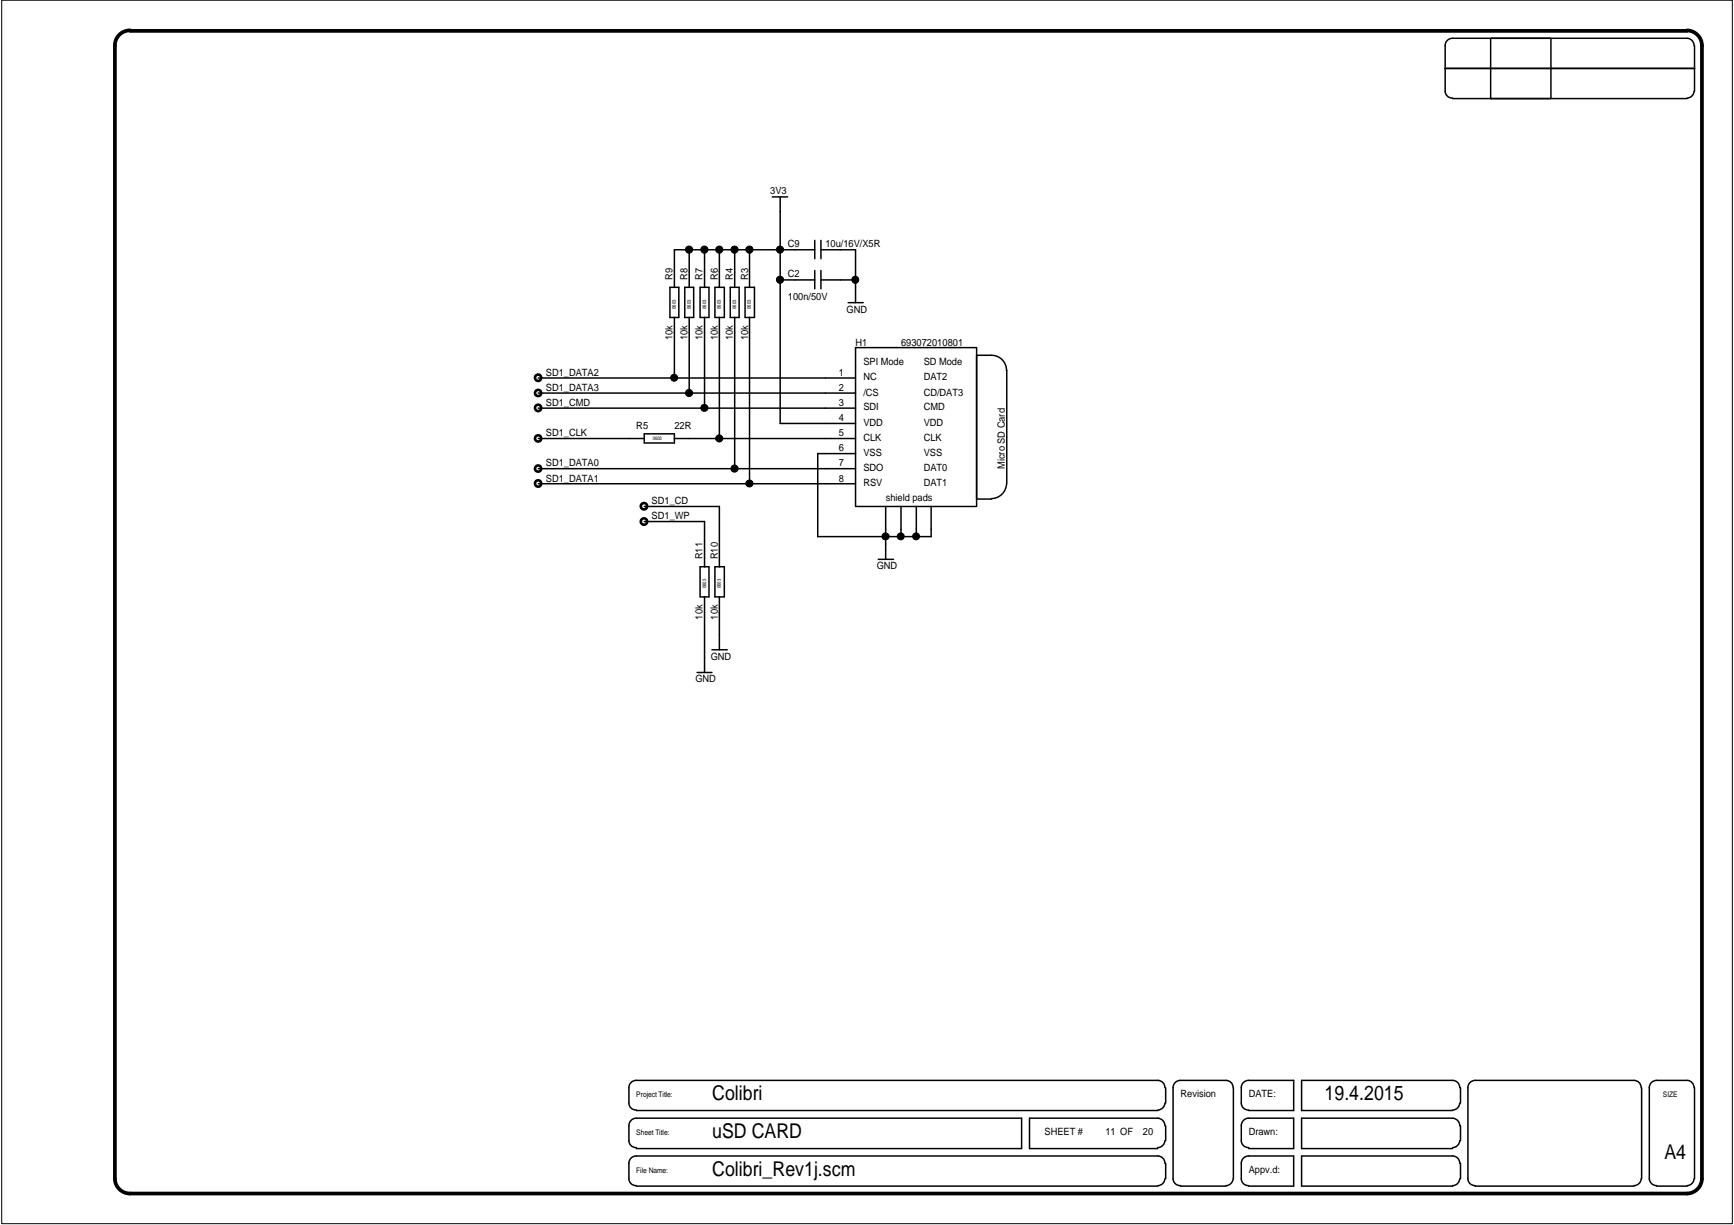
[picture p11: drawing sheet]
<svg xmlns="http://www.w3.org/2000/svg" width="297mm" height="210mm" viewBox="0 0 297 210" stroke-linecap="round" stroke-linejoin="round" font-family="sans-serif">
<g fill="none" stroke="#000" stroke-width=".45">
<circle cx="92.2" cy="64.7" r=".54"/>
<circle cx="92.2" cy="69.9" r=".54"/>
<circle cx="92.2" cy="75.1" r=".53"/>
<circle cx="92.2" cy="67.3" r=".53"/>
<circle cx="92.2" cy="82.8" r=".54"/>
<circle cx="92.2" cy="80.3" r=".53"/>
<circle cx="110.3" cy="89.4" r=".55"/>
<circle cx="110.3" cy="86.7" r=".55"/>
</g>
<g fill="none" stroke="#000" stroke-width=".26">
<path d="M247.6 11.7h42.7M248.8 16.9h40.2M255.4 6.6h10.3v10.3h-10.3zM290.2 7.8a1.22 1.22 0 0 0-1.2-1.2h-40.2a1.23 1.23 0 0 0-1.2 1.2v7.8a1.2 1.2 0 0 0 1.2 1.2M290.2 15.6a1.22 1.22 0 0 1-1.2 1.2M290.3 7.8v7.8M132.3 33.7h2.6M133.6 33.7v38.9h13M114.8 49.2h1.5v5.2h-1.5zM115.5 54.4v10.4M117.3 49.2h1.5v5.2h-1.5zM118.1 42.8v6.4"/>
<path d="M118.1 54.4v13M119.9 49.2h1.6v5.2h-1.6zM120.7 42.8v6.4M120.7 54.4v15.5M122.5 49.2h1.6v5.2h-1.6zM123.2 42.8v6.4M123.2 54.4v20.7M125.1 49.2h1.5v5.2h-1.5zM125.9 42.8v6.4M125.9 54.4v25.9M127.6 49.2h1.6v5.2h-1.6zM128.4 42.8v6.4"/>
<path d="M128.4 54.4v28.5M133.6 48h6M139.6 42.8h-24.1v6.4M139.6 41.2v3.1M139.6 46.4v3.1M140.6 42.8h6v9.1M140.6 48h6M140.6 41.2v3.1M140.6 46.4v3.1M145.3 51.9h2.6M146.6 59.6h20.7v27.2h-20.7zM92.2 75.1h18.2"/>
<path d="M92.2 69.9h54.4M92.2 67.4h54.4M92.2 64.8h54.4M110.4 74.3h5.1v1.6h-5.1zM115.5 75.1h31.1M146.6 77.7h-6.5v14.2h19.4v-5.1M172.4 63.5a2.57 2.57 0 0 0-2.6-2.6h-2.5v24.6h2.5M172.5 63.5v19.4M92.2 82.9h54.4M92.2 80.3h54.4M110.4 86.8h12.8v10.3M110.4 89.4h10.3v7.7"/>
<path d="M119.9 97.1h1.6v5.2h-1.6zM122.5 97.1h1.6v5.2h-1.6zM150.4 95.8h2.7M151.7 86.8v9M154.3 86.8v5.1M157 86.8v5.1M172.4 82.9a2.61 2.61 0 0 1-2.6 2.5M119.4 115.2h2.6M120.7 102.3v12.9M122 111.3h2.6M123.2 102.3v9M109 196.6a1.2 1.2 0 0 1-1.3-1.1v-2.6a1.26 1.26 0 0 1 1.3-1.3h66v5.2h-66"/>
<path d="M109 190.3h89.3M199.6 192.9a1.29 1.29 0 0 0-1.3-1.3h-21.9v5.2h21.9M199.6 195.5a1.26 1.26 0 0 1-1.3 1.1M199.6 186.4a1.23 1.23 0 0 0-1.3-1.3h-89.3a1.23 1.23 0 0 0-1.3 1.3v2.6a1.2 1.2 0 0 0 1.3 1.2M199.6 189a1.26 1.26 0 0 1-1.3 1.2M199.6 199.3a1.23 1.23 0 0 0-1.3-1.2h-89.3a1.23 1.23 0 0 0-1.3 1.2v2.7a1.2 1.2 0 0 0 1.3 1.2M199.7 186.4v2.6M199.7 192.9v2.6M199.7 199.3v2.7M211.2 186.4a1.23 1.23 0 0 0-1.2-1.3h-7.8a1.23 1.23 0 0 0-1.2 1.3v15.6a1.2 1.2 0 0 0 1.2 1.2M211.3 186.4v15.6M213.9 190.2a1.2 1.2 0 0 1-1.3-1.2v-2.6a1.23 1.23 0 0 1 1.3-1.3h7.7v5.2h-7.7"/>
<path d="M213.9 196.6a1.2 1.2 0 0 1-1.3-1.1v-2.6a1.26 1.26 0 0 1 1.3-1.3h7.7v5.2h-7.7M250.1 186.4a1.23 1.23 0 0 0-1.3-1.3h-25.8v5.2h25.8M250.1 189a1.26 1.26 0 0 1-1.3 1.2M250.1 192.9a1.29 1.29 0 0 0-1.3-1.3h-25.8v5.2h25.8M250.1 195.5a1.26 1.26 0 0 1-1.3 1.1M250.1 199.3a1.23 1.23 0 0 0-1.3-1.2h-25.8v5.1h25.8M250.2 186.4v2.6M250.2 192.9v2.6M250.2 199.3v2.7M281.1 186.4a1.23 1.23 0 0 0-1.2-1.3h-27.2a1.23 1.23 0 0 0-1.2 1.3v15.6a1.2 1.2 0 0 0 1.2 1.2M281.2 186.4v15.6M290.2 186.4a1.22 1.22 0 0 0-1.2-1.3h-5.2a1.24 1.24 0 0 0-1.3 1.3v15.6a1.26 1.26 0 0 0 1.3 1.2"/>
<path d="M290.3 186.4v15.6M109 203.2h89.3M199.6 202a1.26 1.26 0 0 1-1.3 1.2M202.2 203.2h7.8M211.2 202a1.26 1.26 0 0 1-1.2 1.2M213.9 203.2a1.2 1.2 0 0 1-1.3-1.2v-2.7a1.23 1.23 0 0 1 1.3-1.2h7.7v5.1h-7.7M250.1 202a1.26 1.26 0 0 1-1.3 1.2M252.7 203.2h27.2M281.1 202a1.22 1.22 0 0 1-1.2 1.2M283.8 203.2h5.2M290.2 202a1.22 1.22 0 0 1-1.2 1.2"/>
</g>
<g fill="#000">
<circle cx="118" cy="42.8" r=".62"/>
<circle cx="120.7" cy="42.8" r=".62"/>
<circle cx="123.2" cy="42.8" r=".61"/>
<circle cx="125.8" cy="42.8" r=".62"/>
<circle cx="128.4" cy="42.8" r=".61"/>
<circle cx="133.6" cy="47.9" r=".62"/>
<circle cx="133.6" cy="42.8" r=".62"/>
<circle cx="146.5" cy="47.9" r=".6"/>
<circle cx="115.5" cy="64.7" r=".6"/>
<circle cx="118" cy="67.3" r=".62"/>
<circle cx="120.7" cy="69.9" r=".61"/>
<circle cx="123.2" cy="75.1" r=".61"/>
<circle cx="125.8" cy="80.3" r=".62"/>
<circle cx="128.4" cy="82.9" r=".6"/>
<circle cx="151.7" cy="91.9" r=".61"/>
<circle cx="154.3" cy="91.9" r=".6"/>
<circle cx="156.9" cy="91.9" r=".6"/>
</g>
<g fill="none" stroke="#000" stroke-width=".17">
<path d="M.3 0h296.5v209.7h-296.5z"/>
<circle cx="118" cy="42.8" r=".62"/>
<circle cx="120.7" cy="42.8" r=".62"/>
<circle cx="123.2" cy="42.8" r=".61"/>
<circle cx="125.8" cy="42.8" r=".62"/>
<circle cx="128.4" cy="42.8" r=".61"/>
<circle cx="133.6" cy="47.9" r=".62"/>
<circle cx="133.6" cy="42.8" r=".62"/>
<circle cx="146.5" cy="47.9" r=".6"/>
<circle cx="115.5" cy="64.7" r=".6"/>
<circle cx="118" cy="67.3" r=".62"/>
<circle cx="120.7" cy="69.9" r=".61"/>
<circle cx="123.2" cy="75.1" r=".61"/>
<circle cx="125.8" cy="80.3" r=".62"/>
<circle cx="128.4" cy="82.9" r=".6"/>
<circle cx="151.7" cy="91.9" r=".61"/>
<circle cx="154.3" cy="91.9" r=".6"/>
<circle cx="156.9" cy="91.9" r=".6"/>
</g>
<path d="M22.3 5.2a2.57 2.57 0 0 0-2.6 2.6v194.2a2.59 2.59 0 0 0 2.6 2.5h266.7a2.6 2.6 0 0 0 2.5-2.5v-194.2a2.6 2.6 0 0 0-2.5-2.6M22.3 5.3h266.7" fill="none" stroke="#000" stroke-width=".64"/>
<g font-size="3.5">
<text x="122" y="188.5">Colibri</text>
<text x="226.9" y="188.5">19.4.2015</text>
<text x="122" y="195">uSD CARD</text>
<text x="122" y="201.5">Colibri_Rev1j.scm</text>
<text x="285.1" y="198.6">A4</text>
</g>
<g font-size="1.7">
<text x="131.9" y="33.3">3V3</text>
<text x="135" y="47.5">C2</text>
<text x="135" y="42.4">C9</text>
<text x="141.4" y="42.4">10u/16V/X5R</text>
<text x="115.2" y="48" transform="rotate(-90 115.2 48)">R9</text>
<text x="117.8" y="48" transform="rotate(-90 117.8 48)">R8</text>
<text x="120.4" y="48" transform="rotate(-90 120.4 48)">R7</text>
<text x="123" y="48" transform="rotate(-90 123 48)">R6</text>
<text x="125.5" y="48" transform="rotate(-90 125.5 48)">R4</text>
<text x="128.1" y="48" transform="rotate(-90 128.1 48)">R3</text>
<text x="135" y="51.4">100n/50V</text>
<text x="145" y="53.6">GND</text>
<text x="115.2" y="58.3" transform="rotate(-90 115.2 58.3)">10k</text>
<text x="117.8" y="58.3" transform="rotate(-90 117.8 58.3)">10k</text>
<text x="120.4" y="58.3" transform="rotate(-90 120.4 58.3)">10k</text>
<text x="123" y="58.3" transform="rotate(-90 123 58.3)">10k</text>
<text x="125.5" y="58.3" transform="rotate(-90 125.5 58.3)">10k</text>
<text x="128.1" y="58.3" transform="rotate(-90 128.1 58.3)">10k</text>
<text x="146.6" y="59.2">H1</text>
<text x="154.3" y="59.2">693072010801</text>
<text x="93.5" y="64.4">SD1_DATA2</text>
<text x="143.7" y="64.4">1</text>
<text x="147.9" y="65.2">NC</text>
<text x="147.9" y="62.6">SPI Mode</text>
<text x="158.2" y="65.2">DAT2</text>
<text x="158.2" y="62.6">SD Mode</text>
<text x="93.5" y="69.6">SD1_CMD</text>
<text x="93.5" y="66.9">SD1_DATA3</text>
<text x="143.7" y="69.6">3</text>
<text x="143.7" y="66.9">2</text>
<text x="147.9" y="70.3">SDI</text>
<text x="147.9" y="67.8">/CS</text>
<text x="158.2" y="67.8">CD/DAT3</text>
<text x="158.2" y="70.3">CMD</text>
<text x="93.5" y="74.7">SD1_CLK</text>
<text x="109" y="73.4">R5</text>
<text x="115.5" y="73.4">22R</text>
<text x="143.7" y="77.3">6</text>
<text x="143.7" y="74.7">5</text>
<text x="143.7" y="72.2">4</text>
<text x="147.9" y="72.9">VDD</text>
<text x="147.9" y="75.5">CLK</text>
<text x="158.2" y="72.9">VDD</text>
<text x="158.2" y="75.5">CLK</text>
<text x="93.5" y="79.9">SD1_DATA0</text>
<text x="93.5" y="82.5">SD1_DATA1</text>
<text x="143.7" y="82.5">8</text>
<text x="143.7" y="79.9">7</text>
<text x="147.9" y="83.3">RSV</text>
<text x="147.9" y="80.6">SDO</text>
<text x="147.9" y="78.1">VSS</text>
<text x="158.2" y="80.6">DAT0</text>
<text x="158.2" y="83.3">DAT1</text>
<text x="158.2" y="78.1">VSS</text>
<text x="172.1" y="80.3" transform="rotate(-90 172.1 80.3)">Micro SD Card</text>
<text x="111.6" y="86.4">SD1_CD</text>
<text x="111.6" y="88.9">SD1_WP</text>
<text x="151.7" y="85.9">shield pads</text>
<text x="120.4" y="95.8" transform="rotate(-90 120.4 95.8)">R11</text>
<text x="123" y="95.8" transform="rotate(-90 123 95.8)">R10</text>
<text x="150.2" y="97.5">GND</text>
<text x="120.4" y="106.2" transform="rotate(-90 120.4 106.2)">10k</text>
<text x="123" y="106.2" transform="rotate(-90 123 106.2)">10k</text>
<text x="121.7" y="113">GND</text>
<text x="119.1" y="116.9">GND</text>
<text x="202.2" y="188">Revision</text>
<text x="213.9" y="188">DATE:</text>
<text x="178.9" y="194.6">SHEET #</text>
<text x="189.4" y="194.6">11 OF</text>
<text x="195.8" y="194.6">20</text>
<text x="213.9" y="194.6">Drawn:</text>
<text x="213.9" y="201">Appv.d:</text>
</g>
<g font-size="1.3">
<text x="109" y="188">Project Title:</text>
<text x="284.9" y="188">SIZE</text>
<text x="109" y="194.4">Sheet Title:</text>
<text x="109" y="200.9">File Name:</text>
</g>
<g font-size=".9">
<text x="115.8" y="53" transform="rotate(-90 115.8 53)">0603</text>
<text x="118.3" y="53" transform="rotate(-90 118.3 53)">0603</text>
<text x="120.9" y="53" transform="rotate(-90 120.9 53)">0603</text>
<text x="123.5" y="53" transform="rotate(-90 123.5 53)">0603</text>
<text x="126.1" y="53" transform="rotate(-90 126.1 53)">0603</text>
<text x="128.6" y="53" transform="rotate(-90 128.6 53)">0603</text>
<text x="111.8" y="75.4">0603</text>
<text x="120.9" y="100.8" transform="rotate(-90 120.9 100.8)">0603</text>
<text x="123.5" y="100.8" transform="rotate(-90 123.5 100.8)">0603</text>
</g>
</svg>
